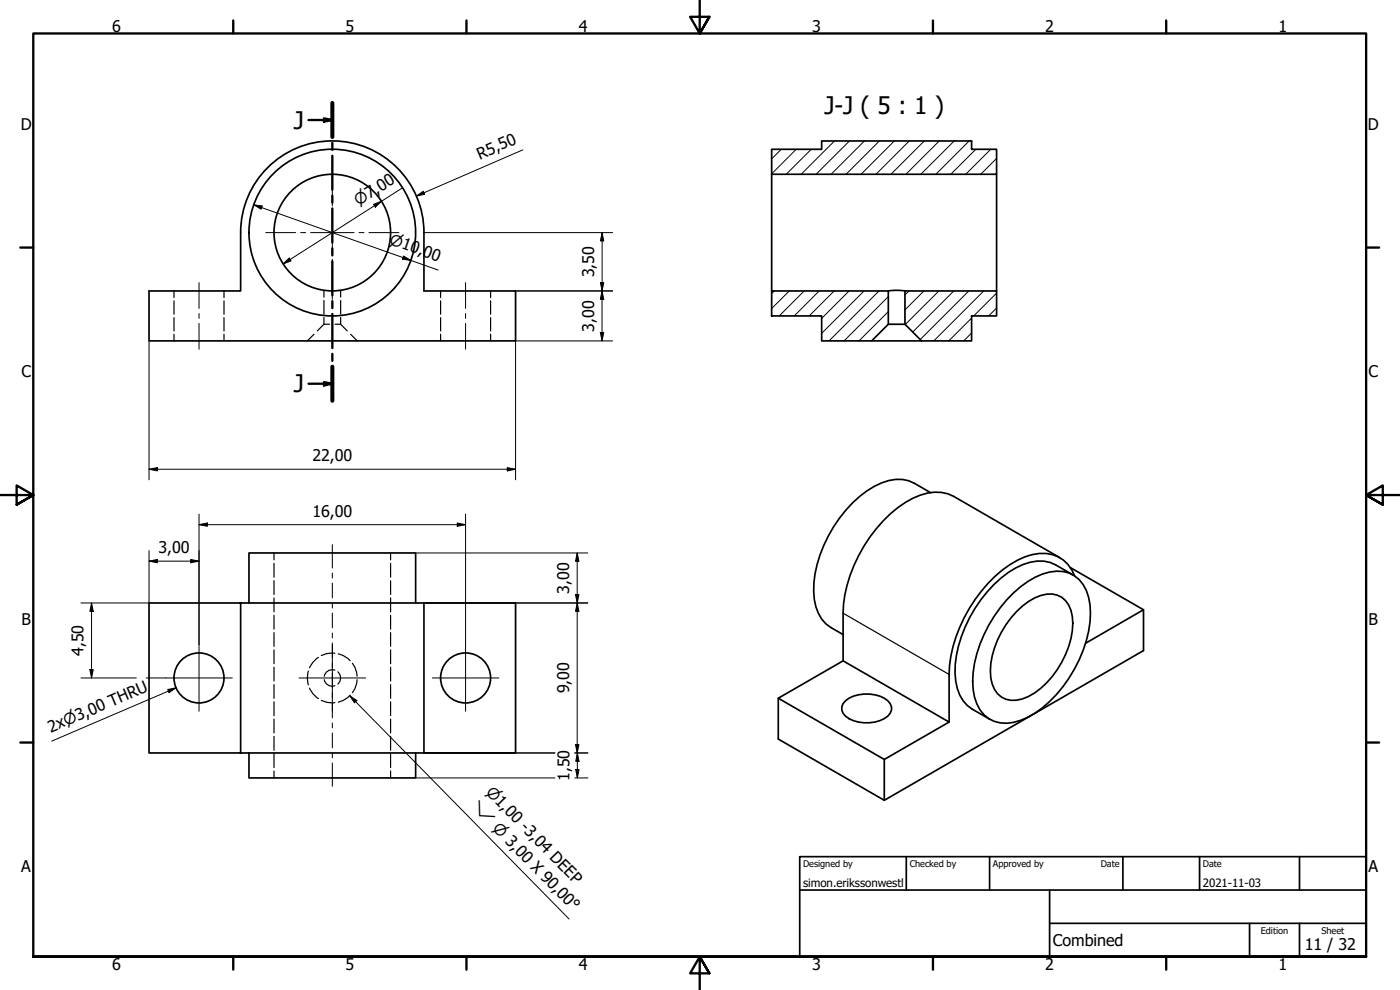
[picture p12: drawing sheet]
<svg xmlns="http://www.w3.org/2000/svg" width="420mm" height="297mm" viewBox="0 0 420 297" stroke-linecap="round" stroke-linejoin="round" font-family="sans-serif">
<!-- layer: Hatch (ISO) -->
<g fill="none" stroke="#000" stroke-width=".3">
<path d="M234.5 44.8l-2.9 2.9M239 44.8l-7.4 7.4M243.5 44.8l-7.6 7.5M250.4 42.3l-10 10M254.9 42.3l-10 10M259.4 42.3l-10 10M263.9 42.3l-10 10M268.4 42.3l-10 10M272.9 42.3l-10 10M277.4 42.3l-10 10M281.9 42.3l-10 10M286.4 42.3l-10 10"/>
<path d="M290.9 42.3l-10 10M292.8 44.8l-7.5 7.5M297.3 44.8l-7.5 7.5M299.1 52l-.3 .3M299.1 47.5l-4.8 4.8M232.4 87.3l-.8 .8M236.9 87.3l-5.3 5.3M241.4 87.3l-7.6 7.5M245.9 87.3l-7.5 7.5M250.3 87.3l-7.5 7.5M254.8 87.3l-8.2 8.2M259.3 87.3l-12.7 12.7"/>
<path d="M263.8 87.3l-15 15M266.6 93.5l-8.8 8.8M266.6 89l-13.3 13.3M272.8 87.3l-1.2 1.2M277.3 87.3l-5.7 5.7M281.8 87.3l-10.1 10.1M286.3 87.3l-12.4 12.3M290.7 87.3l-14.5 14.6M291.6 99.9l-2.4 2.4M291.6 95.4l-6.9 6.9M295.2 87.3l-15 15M299.1 92.4l-2.4 2.4"/>
<path d="M299.1 87.9l-6.9 6.9"/>
</g>
<!-- layer: Hidden (ISO) -->
<g fill="none" stroke="#000" stroke-width=".36">
<path d="M52.2 87.3v2M52.2 90.3v4M52.2 95.3v4M67.2 87.3v2M67.2 90.3v4M67.2 95.3v4M97.2 97.3h1.7M97.2 97.3l-2 2M97.2 87.1v2M97.2 90.2v4M97.2 95.3v2M100.6 97.3h1.6l2 2"/>
<path d="M102.2 87.1v2M102.2 90.2v4M102.2 95.3v2M132.2 87.3v2M132.2 90.3v4M132.2 95.3v4M147.2 87.3v2M147.2 90.3v4M147.2 95.3v4M52.2 100.3v2M67.2 100.3v2M94.2 100.3l-2 2"/>
<path d="M105.2 100.3l2 2M132.2 100.3v2M147.2 100.3v2M82.2 165.9v2.1M82.2 169v4.2M82.2 174.2v4.2M82.2 179.4v4.2M117.2 165.9v2.1M117.2 169v4.2M117.2 174.2v4.2M117.2 179.4v4.2M82.2 184.6v4.2"/>
<path d="M82.2 189.8v4.2M82.2 195v4.1M95.6 197.2a6.8 6.8 0 0 0-2.7 3.2M100.5 196a6.7 6.7 0 0 0-4.1 .7M101.5 196.2l1.5 .5 2.1 1.5M105.8 199l.7 1.2 .5 1.5 .2 1.2M117.2 184.6v4.2M117.2 189.8v4.2M117.2 195v4.1M82.2 200.2v4.1M82.2 205.4v4.1M82.2 210.6v4.1"/>
<path d="M82.2 215.8v4.1M92.6 201.4a6.4 6.4 0 0 0 0 4.1M92.9 206.5a6.8 6.8 0 0 0 2.7 3.1M96.4 210.1a7.1 7.1 0 0 0 4.1 .7M97.3 203.9a2.4 2.4 0 0 0 3.2 1.9M100.5 201.1a2.4 2.4 0 0 0-3.2 1.8M101.4 201.6a2.43 2.43 0 0 1 0 3.7M105.1 208.6l-2.1 1.6-1.5 .5M107.2 203.9l-.2 1.2-.5 1.6-.7 1.1M117.2 200.2v4.1M117.2 205.4v4.1M117.2 210.6v4.1"/>
<path d="M117.2 215.8v4.1M82.2 220.9v4.2M82.2 226.2v4.1M82.2 231.3v2.1M117.2 220.9v4.2M117.2 226.2v4.1M117.2 231.3v2.1"/>
</g>
<!-- layer: Visible (ISO) -->
<g fill="none" stroke="#000" stroke-width=".51">
<path d="M79.6 51.1a27.5 27.5 0 0 1 30.2-6.9 27.5 27.5 0 0 1 17.4 25.6v17.5h27.5v15h-110v-15h27.5v-17.5a27.4 27.4 0 0 1 7.4-18.7zM231.6 44.8h15v-2.5h45v2.5h7.5v7.5h-67.5zM231.6 52.3v35M299.1 52.3v35M231.6 87.3h35v10l-5 5h-15v-7.5h-15zM266.6 87.3l2.5-.2 2.5 .2M266.6 97.3h5M271.6 87.3h27.5v7.5h-7.5v7.5h-15l-5-5zM261.6 102.3h15M279.2 147.8l-4.8-2.8a12.1 12.1 0 0 0-12 .9 38.6 38.6 0 0 0-18.2 31.6 12.2 12.2 0 0 0 5.2 10.8l3.6 2.1M304.1 177.9a21.1 21.1 0 0 1 13-6.5 9.2 9.2 0 0 1 9.6 7.8 31.3 31.3 0 0 1-4.2 21.5 33.3 33.3 0 0 1-16.2 15.4 9.8 9.8 0 0 1-12.2-3.1 19.3 19.3 0 0 1-1.6-14 41.3 41.3 0 0 1 11.6-21.1zM318 167.3l-31.8-18.4a13 13 0 0 0-12.2 .6 40.1 40.1 0 0 0-17.7 20.1 37.8 37.8 0 0 0-3.3 14.4v14.3l31.8 18.3"/>
<path d="M321.2 170.3l22 12.7v12.2l-77.8 44.9-31.8-18.4v-12.2M322.1 172.5l-5.3-3a12.3 12.3 0 0 0-12 .9 38.7 38.7 0 0 0-18.2 31.6 12.1 12.1 0 0 0 5.2 10.8l5.3 3M322.5 172.8a10.2 10.2 0 0 0-12.7-6.4 31.9 31.9 0 0 0-17.1 13.5 41.2 41.2 0 0 0-7.9 22.5v14.2M72.2 180.9h55v45h-55v-45h-27.5v45h27.5M74.7 180.9v-15h50v15M127.2 180.9h27.5v45h-27.5M253 198.3l-19.4 11.2 31.8 18.4 19.4-11.3M305.1 183.5a14.3 14.3 0 0 1 10.7-5.3 7 7 0 0 1 6 6.8 25.8 25.8 0 0 1-7.7 19.9 14.4 14.4 0 0 1-10.7 5.2 6.9 6.9 0 0 1-6.1-6.7 26 26 0 0 1 7.8-19.9zM343.2 183l-17.4 10M253.7 210.3a10.9 10.9 0 0 1 12.7 0 3.1 3.1 0 0 1-1 5.3 11.2 11.2 0 0 1-11.7-.7 2.9 2.9 0 0 1 0-4.6zM74.7 225.9v7.5h50v-7.5M265.4 227.9v12.2"/>
<circle cx="99.7" cy="69.8" r="17.5"/>
<circle cx="99.7" cy="69.8" r="25"/>
<circle cx="59.7" cy="203.4" r="7.5"/>
<circle cx="139.7" cy="203.4" r="7.5"/>
</g>
<!-- layer: Visible Narrow (ISO) -->
<path d="M253 184l31.8 18.4" fill="none" stroke="#000" stroke-width=".36"/>
<!-- layer: Section Line (ISO) -->
<g fill="none" stroke="#000" stroke-width=".7">
<path d="M92.6 36h7.1M97.2 35.5l2.5 .5-2.5 .5zM99.7 30.9v10.2M99.7 42.9v2.1M99.7 46.7v10.2M99.7 58.7v2.1M99.7 62.5v10.3M99.7 74.5v2.1M99.7 78.4v10.2M99.7 90.3v2.1M99.7 94.2v10.2M92.6 115.1h7.1"/>
<path d="M97.2 114.6l2.5 .5-2.5 .5zM99.7 106.2v2.1M99.7 110v10.3"/>
</g>
<path d="M99.7 30.9v10.2M99.7 110v10.3" fill="none" stroke="#000" stroke-width="1.2"/>
<g fill="#000">
<path d="M97.2 35.5l2.5 .5-2.5 .5z" fill-rule="evenodd"/>
<path d="M97.2 114.6l2.5 .5-2.5 .5z" fill-rule="evenodd"/>
</g>
<!-- layer: Border (ISO) -->
<g fill="none" stroke="#000" stroke-width=".7">
<path d="M70 6.1v3.9M140 6.1v3.9M210 0v10l-2.9-5h5.8l-2.9 5 2.9-5M280 6.1v3.9M350 6.1v3.9M6.1 74.3h3.9M410 74.3h3.9M0 148.5h10l-5-2.8v5.7l5-2.9-5 2.9M420 148.5h-10l5-2.8v5.7l-5-2.9 5 2.9M6.1 222.8h3.9M410 222.8h3.9M10 287v-277h400v277h-400h400"/>
<path d="M70 287v3.9M140 287v3.9M212.9 292l-2.9-5 2.9 5h-5.8l2.9-5v10M280 287v3.9M350 287v3.9"/>
</g>
<!-- layer: Title (ISO) -->
<path d="M240 257h170v30h-170zM272 257v10M297 257v10M337 257v10M360 257v10M390 257v10M240 267h170M315 277h95M315 267v20M375 277v10M390 277v10" fill="none" stroke="#000" stroke-width=".51"/>
<!-- layer: Center Mark (ISO) -->
<g fill="none" stroke="#000" stroke-width=".3">
<path d="M99.7 49.8v9M79.7 69.8h9M90.2 69.8h1.5M93.2 69.8h13M99.7 60.3v1.5M99.7 63.3v13M99.7 77.8v1.5M107.7 69.8h1.5M110.7 69.8h9M99.7 80.8v9M59.7 193.4v20M99.7 193.4v20"/>
<path d="M139.7 193.4v20M49.7 203.4h20M89.7 203.4h20M129.7 203.4h20"/>
</g>
<!-- layer: Centerline (ISO) -->
<g fill="none" stroke="#000" stroke-width=".3">
<path d="M59.7 84.8v7.7M59.7 94.1v1.4M59.7 97v7.8M139.7 84.8v7.7M139.7 94.1v1.4M139.7 97v7.8M99.7 163.4v7M99.7 171.9v1.5M99.7 174.9v4.5M99.7 180.9v1.5M99.7 183.9v4.5M99.7 189.9v1.5"/>
<path d="M99.7 192.9v4.5M99.7 198.9v1.5M99.7 201.9v4.5M99.7 207.9v1.5M99.7 210.9v4.5M99.7 216.9v1.5M99.7 219.9v4.5M99.7 225.9v1.5M99.7 228.9v7"/>
</g>
<!-- layer: Dimension (ISO) -->
<g fill="none" stroke="#000" stroke-width=".3">
<path d="M120.7 56.4l-35.7 22.8M124.9 58.8l2.1-1.4 .4 .9zM156.9 45l-32 13.8M76.2 61.5l2.5 .3-.3 1zM76.2 61.5l55.3 19.5M85 79.2l1.8-1.8 .6 .9zM112.1 61.3l2.4-.9-1.9 1.8zM121.1 76.8l2.2 1.3-2.5-.3zM127.2 69.8h56.7M180.7 69.8l.5 2.5h-1zM180.7 69.8v32.5M154.7 87.3h29.2"/>
<path d="M180.2 99.8h1l-.5 2.5zM180.2 84.8h1l-.5 2.5zM180.7 87.3l.5 2.5h-1zM44.7 102.3v41.7M183.9 102.3h-29.2v41.7M44.7 140.8l2.5-.5v1zM44.7 140.8h110M59.7 157.4l2.5-.5v1zM59.7 154.2v39.2M59.7 157.4h80M137.2 156.9l2.5 .5-2.5 .5zM139.7 154.2v39.2"/>
<path d="M152.2 140.3l2.5 .5-2.5 .5zM44.7 168.4l2.5-.5v1zM44.7 165.2v15.7h-20.4M44.7 168.4h15M57.2 167.9l2.5 .5-2.5 .5zM124.7 165.9h51.7M172.7 178.4h1l-.5 2.5zM173.2 165.9l.5 2.5h-1zM173.2 165.9l.1 67.5M27.5 180.9l.5 2.5h-1zM27.5 180.9v22.5M127.2 180.9h49.2"/>
<path d="M173.2 180.9l.5 2.5h-1zM24.3 203.4h16.6M27 200.9h1l-.5 2.5zM43.9 203.4h5.8M124.7 233.4h41.8M127.2 225.9h39.3M172.5 225.9h3.9M172.5 233.4h3.9M172.7 223.4h1l-.5 2.5zM172.8 230.9h1l-.5 2.5zM173.3 225.9l.5 2.5h-1z"/>
</g>
<g fill="#000">
<path d="M124.9 58.8l2.1-1.4 .4 .9z" fill-rule="evenodd"/>
<path d="M76.2 61.5l2.5 .3-.3 1z" fill-rule="evenodd"/>
<path d="M85 79.2l1.8-1.8 .6 .9z" fill-rule="evenodd"/>
<path d="M112.1 61.3l2.4-.9-1.9 1.8z" fill-rule="evenodd"/>
<path d="M121.1 76.8l2.2 1.3-2.5-.3z" fill-rule="evenodd"/>
<path d="M180.7 69.8l.5 2.5h-1z" fill-rule="evenodd"/>
<path d="M180.2 99.8h1l-.5 2.5z" fill-rule="evenodd"/>
<path d="M180.2 84.8h1l-.5 2.5z" fill-rule="evenodd"/>
<path d="M180.7 87.3l.5 2.5h-1z" fill-rule="evenodd"/>
<path d="M44.7 140.8l2.5-.5v1z" fill-rule="evenodd"/>
<path d="M59.7 157.4l2.5-.5v1z" fill-rule="evenodd"/>
<path d="M137.2 156.9l2.5 .5-2.5 .5z" fill-rule="evenodd"/>
<path d="M152.2 140.3l2.5 .5-2.5 .5z" fill-rule="evenodd"/>
<path d="M44.7 168.4l2.5-.5v1z" fill-rule="evenodd"/>
<path d="M57.2 167.9l2.5 .5-2.5 .5z" fill-rule="evenodd"/>
<path d="M172.7 178.4h1l-.5 2.5z" fill-rule="evenodd"/>
<path d="M173.2 165.9l.5 2.5h-1z" fill-rule="evenodd"/>
<path d="M27.5 180.9l.5 2.5h-1z" fill-rule="evenodd"/>
<path d="M173.2 180.9l.5 2.5h-1z" fill-rule="evenodd"/>
<path d="M27 200.9h1l-.5 2.5z" fill-rule="evenodd"/>
<path d="M172.7 223.4h1l-.5 2.5z" fill-rule="evenodd"/>
<path d="M172.8 230.9h1l-.5 2.5z" fill-rule="evenodd"/>
<path d="M173.3 225.9l.5 2.5h-1z" fill-rule="evenodd"/>
</g>
<!-- layer: Symbol (ISO) -->
<path d="M50.3 206.9l2.5-.5-2.1 1.4zM52.8 206.4l-37.3 16M105 208.8l2.1 1.4-.7 .7zM105 208.8l65.8 66.9" fill="none" stroke="#000" stroke-width=".3"/>
<g fill="#000">
<path d="M50.3 206.9l2.5-.5-2.1 1.4z" fill-rule="evenodd"/>
<path d="M105 208.8l2.1 1.4-.7 .7z" fill-rule="evenodd"/>
</g>
<g font-size="7.3">
<text x="247.4" y="34.3">J-J ( 5 : 1 )</text>
<text x="88.2" y="38.6">J</text>
<text x="88.2" y="117.8">J</text>
</g>
<g font-size="4.8">
<text x="33.7" y="9.6">6</text>
<text x="103.7" y="9.6">5</text>
<text x="173.7" y="9.6">4</text>
<text x="243.7" y="9.6">3</text>
<text x="313.7" y="9.6">2</text>
<text x="383.7" y="9.6">1</text>
<text x="6.2" y="38.9">D</text>
<text x="410.5" y="38.9">D</text>
<text x="144" y="48" transform="rotate(-23 144 48)">R5,50</text>
<text x="178.3" y="83.2" transform="rotate(-90 178.3 83.2)">3,50</text>
<text x="178.3" y="99.5" transform="rotate(-90 178.3 99.5)">3,00</text>
<text x="6.4" y="113.2">C</text>
<text x="410.7" y="113.2">C</text>
<text x="93.7" y="138.4">22,00</text>
<text x="93.7" y="155">16,00</text>
<text x="47.6" y="166">3,00</text>
<text x="170.8" y="178.1" transform="rotate(-90 170.8 178.1)">3,00</text>
<text x="6.4" y="187.4">B</text>
<text x="410.7" y="187.4">B</text>
<text x="25.1" y="196.8" transform="rotate(-90 25.1 196.8)">4,50</text>
<text x="170.8" y="208.1" transform="rotate(-90 170.8 208.1)">9,00</text>
<text x="15.3" y="219.9" transform="rotate(-23 15.3 219.9)">2x⌀3,00 THRU</text>
<text x="170.9" y="234.3" transform="rotate(-90 170.9 234.3)">1,50</text>
<text x="6.4" y="261.7">A</text>
<text x="410.7" y="261.7">A</text>
<text x="316" y="283.8">Combined</text>
<text x="391.6" y="285">11 / 32</text>
<text x="33.7" y="290.9">6</text>
<text x="103.7" y="290.9">5</text>
<text x="173.7" y="290.9">4</text>
<text x="243.7" y="290.9">3</text>
<text x="313.7" y="290.9">2</text>
<text x="383.7" y="290.9">1</text>
</g>
<g font-size="4.6">
<text x="107.6" y="61.9" transform="rotate(-32 107.6 61.9)">⌀7,00</text>
<text x="116.6" y="73.2" transform="rotate(19 116.6 73.2)">⌀10,00</text>
<text x="145.6" y="237.9" transform="rotate(46 145.6 237.9)">⌀1,00 -3,04 DEEP</text>
<text x="141.2" y="242.2" transform="rotate(46 141.2 242.2)">⌵</text>
<text x="147.6" y="248.7" transform="rotate(46 147.6 248.7)">⌀3,00 X 90,00°</text>
</g>
<g font-size="3.5">
<text x="241" y="266">simon.erikssonwestl</text>
<text x="361" y="266">2021-11-03</text>
</g>
<g font-size="2.8">
<text x="241" y="260.1">Designed by</text>
<text x="273" y="260.1">Checked by</text>
<text x="298" y="260.1">Approved by</text>
<text x="330.3" y="260">Date</text>
<text x="361" y="260">Date</text>
<text x="378.4" y="280.1">Edition</text>
<text x="396.6" y="280.1">Sheet</text>
</g>
</svg>
